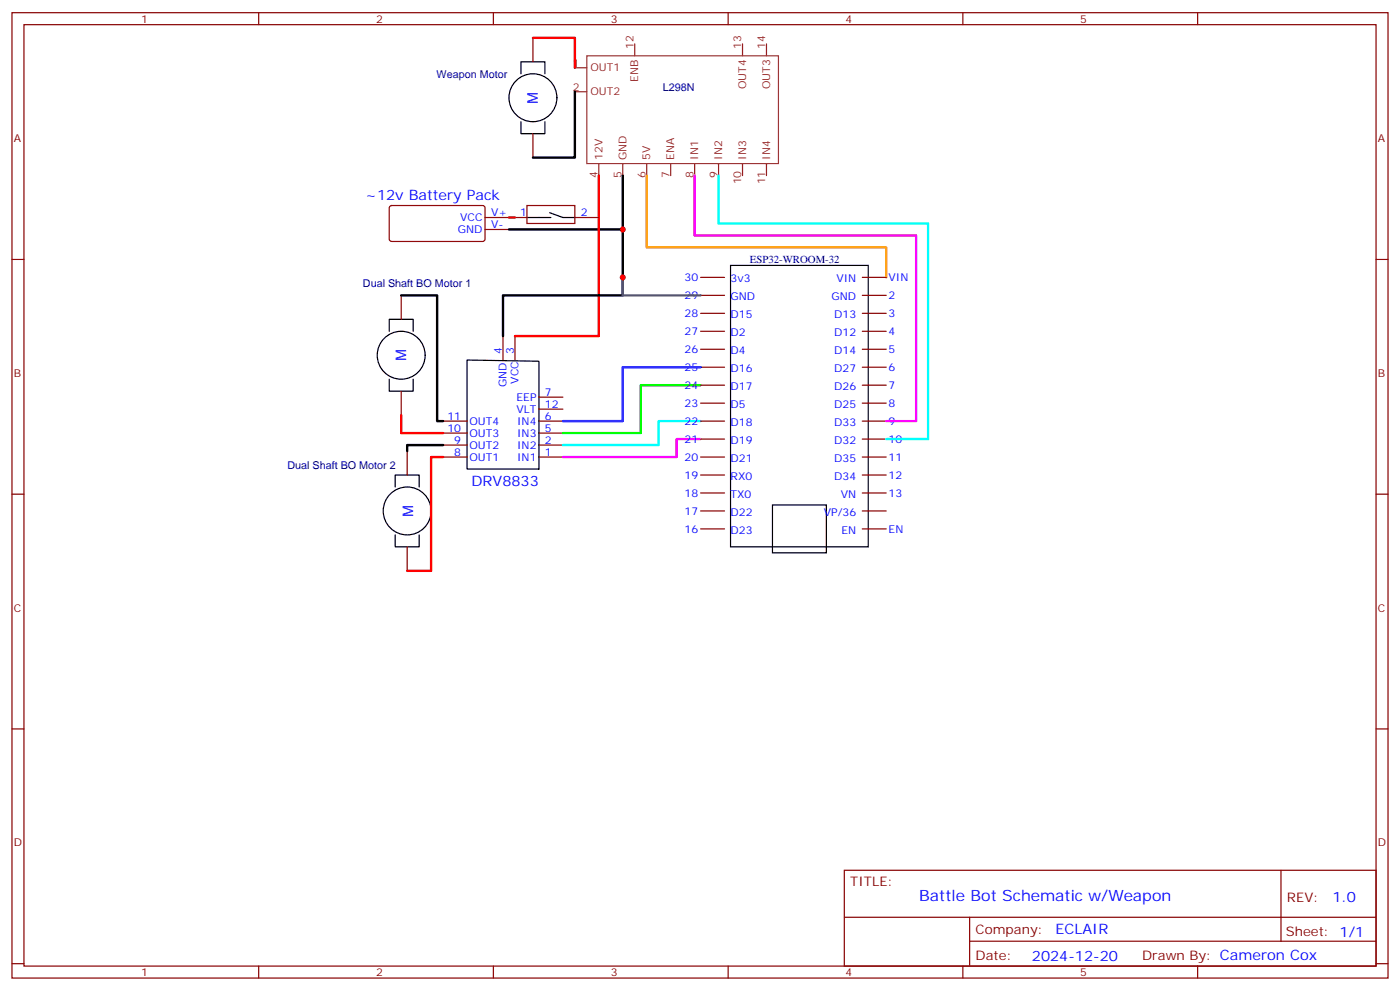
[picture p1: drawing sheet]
<svg xmlns="http://www.w3.org/2000/svg" width="412mm" height="292mm" viewBox="0 0 412 292" stroke-linecap="round" stroke-linejoin="round" font-family="sans-serif">
<g fill="none" stroke="#870000" stroke-width=".35">
<path d="M3.5 3.7h405.4v284.4h-405.4zM7.1 7.3h398.2v277.3h-398.2zM76.2 3.7v3.6M145.3 3.7v3.6M157 11.1v7.1M214.5 3.7v3.6M283.6 3.7v3.6M352.8 3.7v3.6M157 39.4v7M3.5 76.4h3.6M114.9 60.7l.5-.2 27 .1 .5 .6-.1 9.5-.6 .4h-27.1l-.4-.7v-9.2zM142.9 64.1h7"/>
<path d="M142.9 67.6h7M151.7 64.1h3.5M155.2 60.5h14.1v5.3h-14.1zM169.3 64.1h7.1M405.3 76.4h3.6M118.2 87v7.1M148.2 99v7M151.7 99v7M206.4 81.7h7M206.4 87h7M206.4 92.3h7M206.4 97.6h7"/>
<path d="M254 81.7h7.1M254 87h7.1M254 92.3h7.1M254 97.6h7.1M118.2 115.2v7.1M158.7 117h7.1M206.4 102.9h7M206.4 108.2h7M206.4 113.5h7M206.4 118.7h7M254 102.9h7.1M254 108.2h7.1"/>
<path d="M254 113.5h7.1M254 118.7h7.1M119.9 132.9v7M130.5 124h7.1M130.5 127.6h7.1M130.5 131.1h7.1M130.5 134.6h7.1M158.7 124h7.1M158.7 127.6h7.1M158.7 131.1h7.1M158.7 134.6h7.1M158.7 120.5h7.1"/>
<path d="M206.4 124h7M206.4 134.6h7M206.4 129.3h7M206.4 139.9h7M254 124h7.1M254 134.6h7.1M254 129.3h7.1M254 139.9h7.1M3.5 145.6h3.6M206.4 145.2h7M206.4 150.5h7M206.4 155.8h7"/>
<path d="M254 145.2h7.1M254 150.5h7.1M254 155.8h7.1M405.3 145.6h3.6M119.9 161.1v7M3.5 214.7h3.6M405.3 214.7h3.6M248.7 256.3h156.6v28.3h-156.6zM377.3 256.4v20.8M248.7 270.2h156.5M285.6 277.2h119.6M285.6 270.2v14.1"/>
<path d="M3.5 283.8h3.6M76.2 284.6v3.5M145.3 284.6v3.5M214.5 284.6v3.5M283.6 284.6v3.5M352.8 284.6v3.5M405.3 283.8h3.6"/>
</g>
<g fill="none" stroke="#8c2424" stroke-width=".35">
<path d="M169.3 20h3.6M187 12.9v3.5M218.7 12.9v3.5M225.8 12.9v3.5M169.3 27h3.6M176.4 48.2v3.5M183.4 48.2v3.5M190.5 48.2v3.5M197.6 48.2v3.5M204.6 48.2v3.5M211.7 48.2v3.5M218.7 48.2v3.5"/>
<path d="M225.8 48.2v3.5"/>
</g>
<path d="M172.9 16.4h56.4v31.8h-56.4z" fill="none" stroke="#933" stroke-width=".35"/>
<g fill="none" stroke="#000" stroke-width=".35">
<path d="M153.5 21.7v-3.5h7v3.5M153.5 35.8v3.6h7v-3.6M155.2 64.1h7.1M161.9 62.7l3.9 1.4h3.5M215.2 78.2h40.6v82.9h-40.6zM114.7 97.6v-3.5h7v3.5M114.7 111.7v3.5h7v-3.5M137.6 106l21.1 .4v31.7h-21.1zM116.4 143.4v-3.5h7.1v3.5M116.4 157.6v3.5h7.1v-3.5M227.5 148.7h15.9v14.1h-15.9z"/>
<circle cx="157" cy="28.8" r="7.1"/>
<circle cx="118.2" cy="104.6" r="7.1"/>
<circle cx="119.9" cy="150.5" r="7.1"/>
</g>
<path d="M176.4 51.7v47.3h-24.7M149.9 64.1h1.8M118.2 122.3v5.3h12.3M130.5 134.6h-3.5v33.5h-7.1" fill="none" stroke="#f00" stroke-width=".71"/>
<path d="M169.3 27v19.4h-12.3M183.4 51.7v15.9h-33.5M183.4 67.6v19.4h-35.2v12M118.2 87h10.6v37h1.7M130.5 131.1h-10.6v1.8" fill="none" stroke="#000" stroke-width=".71"/>
<path d="M190.5 51.7v21.2h70.6v8.8" fill="none" stroke="#f90" stroke-width=".71"/>
<path d="M157 11.1h12.3v8.9" fill="none" stroke="#c00" stroke-width=".71"/>
<path d="M206.4 113.5h-17.7v14.1h-22.9" fill="none" stroke="#0f0" stroke-width=".71"/>
<path d="M211.7 51.7v14.1h61.7v63.5h-12.3M206.4 124h-12.4v7.1h-28.2" fill="none" stroke="#0ff" stroke-width=".71"/>
<path d="M204.6 51.7v17.7h65.3v54.6h-8.8M206.4 129.3h-7.1v5.3h-33.5" fill="none" stroke="#f0f" stroke-width=".71"/>
<path d="M183.4 81.7v5.3h23" fill="none" stroke="#666" stroke-width=".71"/>
<path d="M206.4 108.2h-23v15.8h-17.6" fill="none" stroke="#00f" stroke-width=".71"/>
<g fill="#c00">
<circle cx="183.4" cy="67.6" r=".88"/>
<circle cx="183.4" cy="81.7" r=".88"/>
</g>
<text font-size="4.6" fill="#00f" x="270.8" y="265.4">Battle Bot Schematic w/Weapon</text>
<g font-size="4.2" fill="#00f">
<text x="158.5" y="30.5" transform="rotate(-90 158.5 30.5)">M</text>
<text x="107.6" y="58.8">~12v Battery Pack</text>
<text x="119.7" y="106.4" transform="rotate(-90 119.7 106.4)">M</text>
<text x="138.9" y="143.1">DRV8833</text>
<text x="121.7" y="152.3" transform="rotate(-90 121.7 152.3)">M</text>
<text x="392.5" y="265.6">1.0</text>
<text x="310.9" y="275.2">ECLAIR</text>
<text x="304" y="283">2024-12-20</text>
</g>
<g font-size="3.9" fill="#800">
<text x="250.5" y="260.9">TITLE:</text>
<text x="379.1" y="265.6">REV:</text>
<text x="287.4" y="275.1">Company:</text>
<text x="378.7" y="275.7">Sheet: 1/1</text>
<text x="287.4" y="282.8">Date:</text>
<text x="336.4" y="282.9">Drawn By: Cameron Cox</text>
</g>
<g font-size="3.2" fill="#800">
<text x="41.6" y="6.7">1</text>
<text x="110.8" y="6.7">2</text>
<text x="179.9" y="6.7">3</text>
<text x="249.1" y="6.7">4</text>
<text x="318.2" y="6.7">5</text>
<text x="4.1" y="41.8">A</text>
<text x="405.9" y="41.8">A</text>
<text x="4.1" y="111">B</text>
<text x="405.9" y="111">B</text>
<text x="4.1" y="180.1">C</text>
<text x="405.9" y="180.1">C</text>
<text x="4.1" y="249.3">D</text>
<text x="405.9" y="249.3">D</text>
<text x="41.6" y="287.5">1</text>
<text x="110.8" y="287.5">2</text>
<text x="179.9" y="287.5">3</text>
<text x="249.1" y="287.5">4</text>
<text x="318.2" y="287.5">5</text>
</g>
<g font-size="3.2" fill="#8d2323">
<text x="186.6" y="14.3" transform="rotate(-90 186.6 14.3)">12</text>
<text x="218.4" y="14.3" transform="rotate(-90 218.4 14.3)">13</text>
<text x="225.4" y="14.3" transform="rotate(-90 225.4 14.3)">14</text>
<text x="168.7" y="19.6">1</text>
<text x="173.9" y="21">OUT1</text>
<text x="168.7" y="26.7">2</text>
<text x="173.9" y="28.1">OUT2</text>
<text x="188" y="24.1" transform="rotate(-90 188 24.1)">ENB</text>
<text x="219.8" y="26.3" transform="rotate(-90 219.8 26.3)">OUT4</text>
<text x="226.8" y="26.3" transform="rotate(-90 226.8 26.3)">OUT3</text>
<text x="177.4" y="47.1" transform="rotate(-90 177.4 47.1)">12V</text>
<text x="184.5" y="47.1" transform="rotate(-90 184.5 47.1)">GND</text>
<text x="191.6" y="47.1" transform="rotate(-90 191.6 47.1)">5V</text>
<text x="198.6" y="47.1" transform="rotate(-90 198.6 47.1)">ENA</text>
<text x="205.7" y="47.1" transform="rotate(-90 205.7 47.1)">IN1</text>
<text x="212.7" y="47.1" transform="rotate(-90 212.7 47.1)">IN2</text>
<text x="219.8" y="47.1" transform="rotate(-90 219.8 47.1)">IN3</text>
<text x="226.8" y="47.1" transform="rotate(-90 226.8 47.1)">IN4</text>
<text x="176" y="52.3" transform="rotate(-90 176 52.3)">4</text>
<text x="183.1" y="52.3" transform="rotate(-90 183.1 52.3)">5</text>
<text x="190.1" y="52.3" transform="rotate(-90 190.1 52.3)">6</text>
<text x="197.2" y="52.3" transform="rotate(-90 197.2 52.3)">7</text>
<text x="204.3" y="52.3" transform="rotate(-90 204.3 52.3)">8</text>
<text x="211.3" y="52.3" transform="rotate(-90 211.3 52.3)">9</text>
<text x="218.4" y="54.3" transform="rotate(-90 218.4 54.3)">10</text>
<text x="225.4" y="54.3" transform="rotate(-90 225.4 54.3)">11</text>
</g>
<g font-size="3.2" fill="#000080">
<text x="128.6" y="22.9">Weapon Motor</text>
<text x="195.2" y="26.8">L298N</text>
<text x="220.9" y="77.5">ESP32-WROOM-32</text>
<text x="106.9" y="84.7">Dual Shaft BO Motor 1</text>
<text x="84.7" y="138.1">Dual Shaft BO Motor 2</text>
</g>
<g font-size="3.2" fill="#00f">
<text x="135.6" y="65.1">VCC</text>
<text x="144.6" y="63.7">V+</text>
<text x="153.2" y="63.7">1</text>
<text x="171.1" y="63.7">2</text>
<text x="134.9" y="68.7">GND</text>
<text x="144.6" y="67.2">V-</text>
<text x="201.6" y="82.8">30</text>
<text x="215.2" y="83.1">3v3</text>
<text x="246.4" y="83.1">VIN</text>
<text x="261.8" y="82.8">VIN</text>
<text x="201.6" y="88.1">29</text>
<text x="215.2" y="88.4">GND</text>
<text x="245" y="88.4">GND</text>
<text x="261.8" y="88.1">2</text>
<text x="201.6" y="93.3">28</text>
<text x="215.2" y="93.7">D15</text>
<text x="245.8" y="93.7">D13</text>
<text x="261.8" y="93.3">3</text>
<text x="201.6" y="98.6">27</text>
<text x="215.2" y="99">D2</text>
<text x="245.8" y="99">D12</text>
<text x="261.8" y="98.6">4</text>
<text x="147.8" y="104.3" transform="rotate(-90 147.8 104.3)">4</text>
<text x="151.3" y="104.3" transform="rotate(-90 151.3 104.3)">3</text>
<text x="201.6" y="103.9">26</text>
<text x="215.2" y="104.3">D4</text>
<text x="245.8" y="104.3">D14</text>
<text x="261.8" y="103.9">5</text>
<text x="152.8" y="113" transform="rotate(-90 152.8 113)">VCC</text>
<text x="201.6" y="109.2">25</text>
<text x="215.2" y="109.6">D16</text>
<text x="245.8" y="109.6">D27</text>
<text x="261.8" y="109.2">6</text>
<text x="149.2" y="114" transform="rotate(-90 149.2 114)">GND</text>
<text x="152.1" y="118">EEP</text>
<text x="160.5" y="116.6">7</text>
<text x="201.6" y="114.5">24</text>
<text x="201.6" y="119.8">23</text>
<text x="215.2" y="114.9">D17</text>
<text x="245.8" y="114.9">D26</text>
<text x="261.8" y="119.8">8</text>
<text x="261.8" y="114.5">7</text>
<text x="131.8" y="123.7">11</text>
<text x="138.3" y="125.1">OUT4</text>
<text x="152.2" y="121.6">VLT</text>
<text x="152.3" y="125.1">IN4</text>
<text x="160.5" y="123.7">6</text>
<text x="160.5" y="120.2">12</text>
<text x="201.6" y="125.1">22</text>
<text x="215.2" y="120.2">D5</text>
<text x="215.2" y="125.4">D18</text>
<text x="245.8" y="125.4">D33</text>
<text x="245.8" y="120.2">D25</text>
<text x="261.8" y="125.1">9</text>
<text x="131.8" y="127.2">10</text>
<text x="133.8" y="130.7">9</text>
<text x="138.3" y="128.6">OUT3</text>
<text x="152.3" y="128.6">IN3</text>
<text x="160.5" y="127.2">5</text>
<text x="160.5" y="130.7">2</text>
<text x="201.6" y="130.4">21</text>
<text x="215.2" y="130.7">D19</text>
<text x="245.8" y="130.7">D32</text>
<text x="261.8" y="130.4">10</text>
<text x="133.8" y="134.3">8</text>
<text x="138.3" y="135.7">OUT1</text>
<text x="138.3" y="132.2">OUT2</text>
<text x="152.3" y="132.2">IN2</text>
<text x="152.3" y="135.7">IN1</text>
<text x="160.5" y="134.3">1</text>
<text x="201.6" y="135.7">20</text>
<text x="215.2" y="136">D21</text>
<text x="245.8" y="136">D35</text>
<text x="261.8" y="135.7">11</text>
<text x="201.6" y="141">19</text>
<text x="215.2" y="141.3">RX0</text>
<text x="245.8" y="141.3">D34</text>
<text x="261.8" y="141">12</text>
<text x="201.6" y="146.3">18</text>
<text x="215.2" y="146.6">TX0</text>
<text x="247.7" y="146.6">VN</text>
<text x="261.8" y="146.3">13</text>
<text x="201.6" y="151.6">17</text>
<text x="215.2" y="151.9">D22</text>
<text x="242.7" y="151.9">VP/36</text>
<text x="201.6" y="156.8">16</text>
<text x="215.2" y="157.2">D23</text>
<text x="247.9" y="157.2">EN</text>
<text x="261.8" y="156.8">EN</text>
</g>
</svg>
